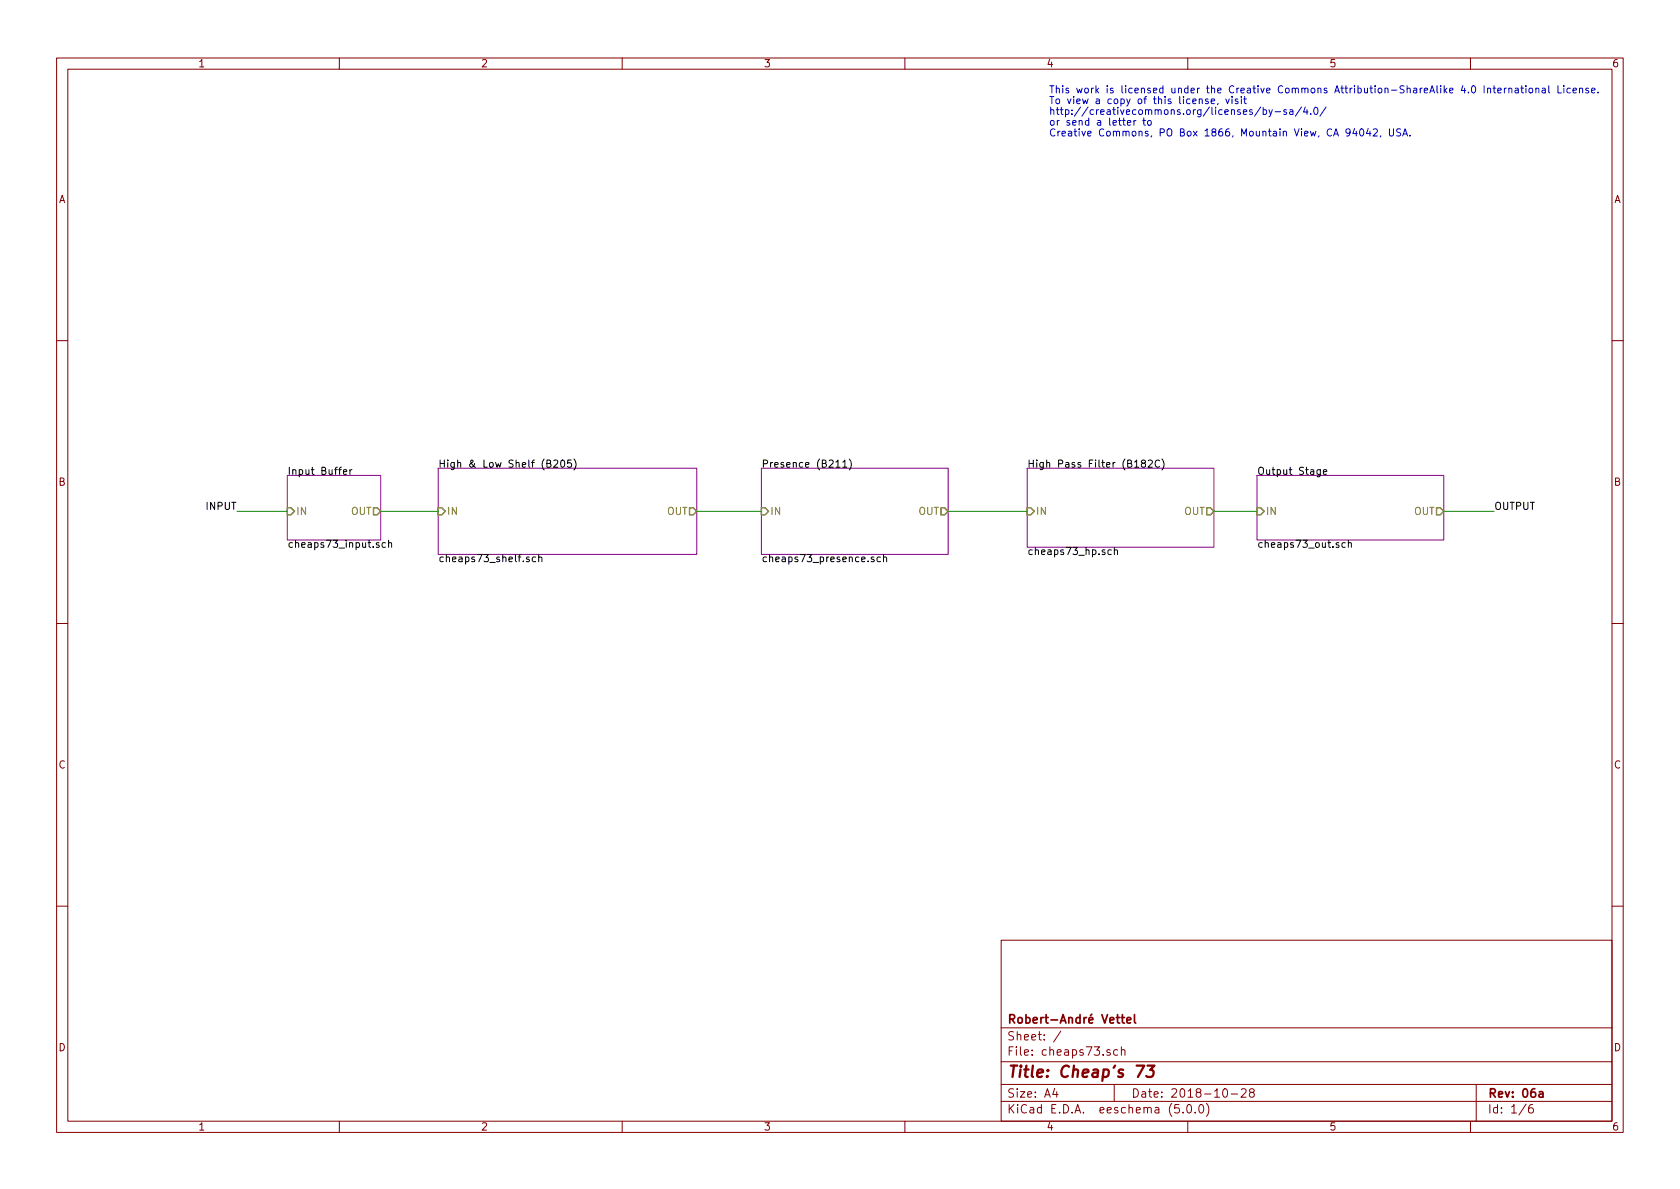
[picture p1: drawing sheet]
EESchema Schematic File Version 4
EELAYER 26 0
EELAYER END
$Descr A4 11693 8268
encoding utf-8
Sheet 1 6
Title "Cheap's 73"
Date "2018-10-28"
Rev "06a"
Comp "Robert-André Vettel"
Comment1 ""
Comment2 ""
Comment3 ""
Comment4 ""
$EndDescr
Text Notes 7300 950  0    50   ~ 0
This work is licensed under the Creative Commons Attribution-ShareAlike 4.0 International License.\nTo view a copy of this license, visit\nhttp://creativecommons.org/licenses/by-sa/4.0/\nor send a letter to\nCreative Commons, PO Box 1866, Mountain View, CA 94042, USA.
$Sheet
S 3050 3250 1800 600 
U 5BC87D71
F0 "High & Low Shelf (B205)" 50
F1 "cheaps73_shelf.sch" 50
F2 "IN" I L 3050 3550 50 
F3 "OUT" O R 4850 3550 50 
$EndSheet
$Sheet
S 5300 3250 1300 600 
U 5BD651BC
F0 "Presence (B211)" 50
F1 "cheaps73_presence.sch" 50
F2 "IN" I L 5300 3550 50 
F3 "OUT" O R 6600 3550 50 
$EndSheet
$Sheet
S 7150 3250 1300 550 
U 5BD673F0
F0 "High Pass Filter (B182C)" 50
F1 "cheaps73_hp.sch" 50
F2 "OUT" O R 8450 3550 50 
F3 "IN" I L 7150 3550 50 
$EndSheet
Wire Wire Line
	4850 3550 5300 3550
Wire Wire Line
	6600 3550 7150 3550
$Sheet
S 2000 3300 650  450 
U 5BD5CC9B
F0 "Input Buffer" 50
F1 "cheaps73_input.sch" 50
F2 "IN" I L 2000 3550 50 
F3 "OUT" O R 2650 3550 50 
$EndSheet
$Sheet
S 8750 3300 1300 450 
U 5BD6DA33
F0 "Output Stage" 50
F1 "cheaps73_out.sch" 50
F2 "OUT" O R 10050 3550 50 
F3 "IN" I L 8750 3550 50 
$EndSheet
Wire Wire Line
	2650 3550 3050 3550
Wire Wire Line
	8450 3550 8750 3550
Text Label 1650 3550 2    50   ~ 0
INPUT
Text Label 10400 3550 0    50   ~ 0
OUTPUT
Wire Wire Line
	10050 3550 10400 3550
Wire Wire Line
	1650 3550 2000 3550
$EndSCHEMATC
